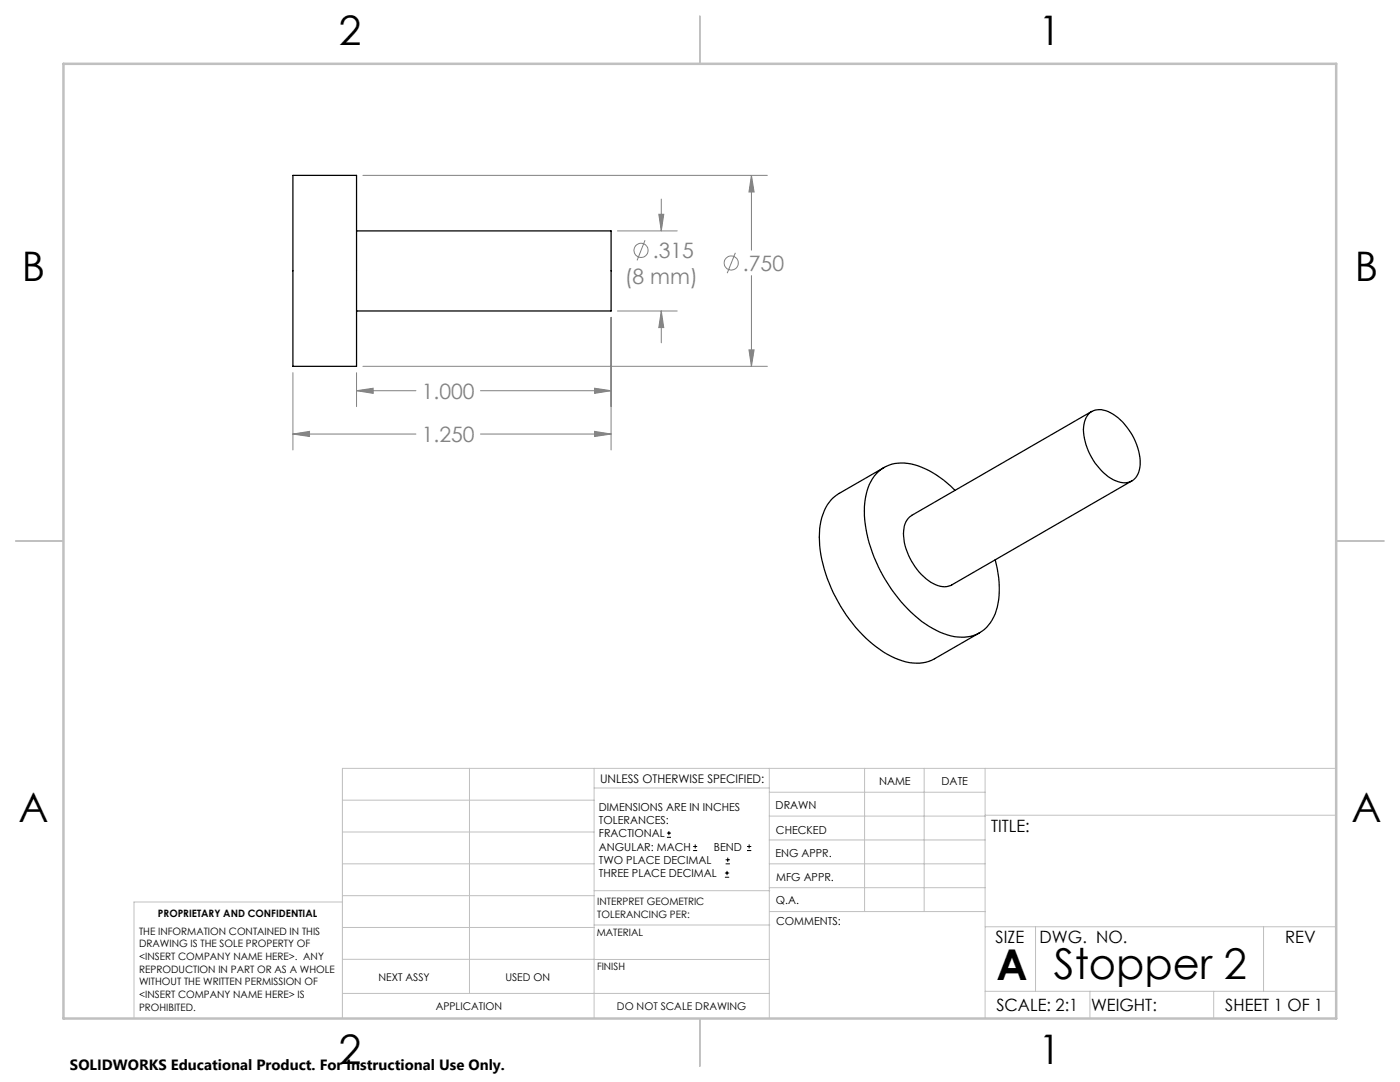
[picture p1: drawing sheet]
<svg xmlns="http://www.w3.org/2000/svg" width="279mm" height="216mm" viewBox="0 0 279 216" stroke-linecap="round" stroke-linejoin="round" font-family="sans-serif">
<path d="M58.5 35h12.7v38.1h-12.7zM71.2 46.1h50.8v16h-50.8M176.5 93.3l-9 5.2a8.2 8.2 0 0 0-3.8 6.2 24.8 24.8 0 0 0 3.6 15.4 26.2 26.2 0 0 0 11.3 11.2 8.7 8.7 0 0 0 7.9 .1l9-5.1M190.6 97.9a17.1 17.1 0 0 0-10.2-5.5 7 7 0 0 0-7.4 5.7 21.8 21.8 0 0 0 1.9 14 28.4 28.4 0 0 0 11.3 13.3 9.9 9.9 0 0 0 8.7 1.2 8.2 8.2 0 0 0 4.4-7 21 21 0 0 0-.7-7.9M217.2 82.7a3.7 3.7 0 0 1 4.9 0 12 12 0 0 1 5.4 10.6 3.2 3.2 0 0 1-4.9 2.6 11.9 11.9 0 0 1-6.3-11.2l.4-1.3zM217.9 82.1l-35.9 20.7a4.5 4.5 0 0 0-1.6 4.9 12.2 12.2 0 0 0 6.3 9 3.5 3.5 0 0 0 3.3 0l35.9-20.7" fill="none" stroke="#000" stroke-width=".25"/>
<g fill="none" stroke="#808080" stroke-width=".2">
<path d="M72.4 35h80.7M132 39.7v6.4M150 35l.5 3.3h-1zM150 35v14.9M123.2 46.1h11.9M128.7 47.9l-1.6 4.1M131.5 42.8h1l-.5 3.3zM146.8 50.4l-1.7 4.1M150 55v18.1M58.5 74.4v15.4M71.2 78l3.3-.5v1zM71.2 74.4v6.7"/>
<path d="M71.2 78h11.8M72.4 73.1h80.7M95.9 78h26.1M118.7 77.5l3.3 .5-3.3 .5zM122 63.3v26.5M123.2 62.1h11.9M132 62.1l.5 3.3h-1zM132 62.1v6.3M149.5 69.8h1l-.5 3.3zM58.5 86.6l3.3-.5v1zM58.5 86.6h24.5M95.9 86.6h26.1"/>
<path d="M118.7 86.1l3.3 .5-3.3 .5z"/>
<circle cx="127.9" cy="50" r="1.4"/>
<circle cx="145.9" cy="52.5" r="1.42"/>
</g>
<g fill="none" stroke="#000" stroke-width=".2">
<path d="M133.1 167.1h.8M133.1 166.2h.8M133.5 165.8v.9M138.3 169.7h.8M138.3 168.9h.8M138.7 168.5v.8M144.7 175h.8M144.7 174.2h.8M144.8 172.4h.9M144.8 171.6h.9M145.1 173.8v.8M145.2 171.1v.9"/>
<path d="M149.1 169.7h.8M149.1 168.9h.8M149.5 168.5v.8"/>
</g>
<g fill="none" stroke="#c0c0c0" stroke-width=".2">
<path d="M68.3 159.7h50.3M93.7 153.3v44.9M118.6 153.3v49.9M118.6 157.2h34.9M153.5 153.3v49.9M153.5 158.1h43.1M172.5 153.3v28.6M184.4 153.3v28.6M196.6 153.3v49.9M266.7 153.3h-198.4v49.9M68.3 178.7h50.3M68.3 172.4h50.3"/>
<path d="M68.3 166h50.3M68.3 180h-41.6v23.2M118.6 177.7h35M153.5 167.6h43.1M153.5 162.8h43.1M153.5 172.4h43.1M153.5 177.1h43.1M196.6 162.7h70.1M68.3 198.2h85.2M68.3 191.4l85.2 .1M68.3 185.1h50.3M118.6 184.6h35"/>
<path d="M153.6 181.9h43M196.6 197.8h70.1M196.6 184.9h70.1M206.7 184.9v12.9M217.5 197.8v5.4M242.2 197.8v5.4M252.2 184.9v12.9"/>
</g>
<path d="M139.7 3.2v9.5M3.1 107.9h9.6M266.7 107.9h9.5M139.7 203.2v9.6" fill="none" stroke="#c0c0c0" stroke-width=".25"/>
<path d="M12.7 12.7h254v190.5h-254z" fill="none" stroke="#c0c0c0" stroke-width=".5"/>
<path d="M58.5 86.6l3.3-.5v1zM118.7 86.1l3.3 .5-3.3 .5zM118.7 77.5l3.3 .5-3.3 .5zM71.2 78l3.3-.5v1zM150 35l.5 3.3h-1zM149.5 69.8h1l-.5 3.3zM131.5 42.8h1l-.5 3.3zM132 62.1l.5 3.3h-1z" fill="#808080"/>
<g font-size="8.5">
<text x="198.9" y="195.5">A</text>
<text x="210.3" y="195.4">Stopper 2</text>
</g>
<g font-size="8.1">
<text x="67.6" y="8.9">2</text>
<text x="207.3" y="8.9">1</text>
<text x="4.4" y="56.2">B</text>
<text x="270.4" y="56.2">B</text>
<text x="3.7" y="164.1">A</text>
<text x="269.7" y="164.1">A</text>
<text x="67.6" y="212.4">2</text>
<text x="207.3" y="212.4">1</text>
</g>
<g font-size="4.2" fill="#808080">
<text x="130.3" y="51.5">.315</text>
<text x="124.7" y="56.6">(8 mm)</text>
<text x="148.3" y="54">.750</text>
<text x="84.2" y="79.6">1.000</text>
<text x="84.2" y="88.2">1.250</text>
</g>
<g font-size="3.4">
<text x="197.8" y="166">TITLE:</text>
<text x="198.7" y="188.1">SIZE</text>
<text x="207.5" y="188.1">DWG. NO.</text>
<text x="256.5" y="188.2">REV</text>
<text x="198.8" y="201.7">SCALE: 2:1</text>
<text x="217.7" y="201.8">WEIGHT:</text>
<text x="244.5" y="201.7">SHEET 1 OF 1</text>
</g>
<text font-size="3" x="14" y="213.5">SOLIDWORKS Educational Product. For Instructional Use Only.</text>
<text font-size="2.4" x="119.8" y="156.2">UNLESS OTHERWISE SPECIFIED:</text>
<g font-size="2.2">
<text x="119.5" y="161.8">DIMENSIONS ARE IN INCHES</text>
<text x="154.8" y="161.4">DRAWN</text>
<text x="175.4" y="156.6">NAME</text>
<text x="187.9" y="156.7">DATE</text>
<text x="119.5" y="164.4">TOLERANCES:</text>
<text x="119.5" y="167.1">FRACTIONAL</text>
<text x="154.9" y="166.3">CHECKED</text>
<text x="119.5" y="169.7">ANGULAR: MACH</text>
<text x="119.5" y="172.4">TWO PLACE DECIMAL</text>
<text x="142.5" y="169.7">BEND</text>
<text x="154.8" y="171">ENG APPR.</text>
<text x="119.5" y="175">THREE PLACE DECIMAL</text>
<text x="154.9" y="175.7">MFG APPR.</text>
<text x="154.9" y="180.4">Q.A.</text>
<text x="154.9" y="184.6">COMMENTS:</text>
</g>
<g font-size="2.1">
<text x="75.5" y="195.7">NEXT ASSY</text>
<text x="100.9" y="195.7">USED ON</text>
<text x="86.9" y="201.5">APPLICATION</text>
<text x="123.1" y="201.6">DO NOT SCALE DRAWING</text>
</g>
<g font-size="2">
<text x="31.5" y="182.9">PROPRIETARY AND CONFIDENTIAL</text>
<text x="119.2" y="180.6">INTERPRET GEOMETRIC</text>
<text x="119.2" y="183.1">TOLERANCING PER:</text>
<text x="27.8" y="186.5">THE INFORMATION CONTAINED IN THIS</text>
<text x="27.8" y="189">DRAWING IS THE SOLE PROPERTY OF</text>
<text x="27.8" y="191.6">&lt;INSERT COMPANY NAME HERE&gt;. ANY</text>
<text x="119.1" y="186.7">MATERIAL</text>
<text x="27.8" y="194.1">REPRODUCTION IN PART OR AS A WHOLE</text>
<text x="27.8" y="196.6">WITHOUT THE WRITTEN PERMISSION OF</text>
<text x="119.1" y="193.5">FINISH</text>
<text x="27.8" y="199.1">&lt;INSERT COMPANY NAME HERE&gt; IS</text>
<text x="27.8" y="201.7">PROHIBITED.</text>
</g>
</svg>
